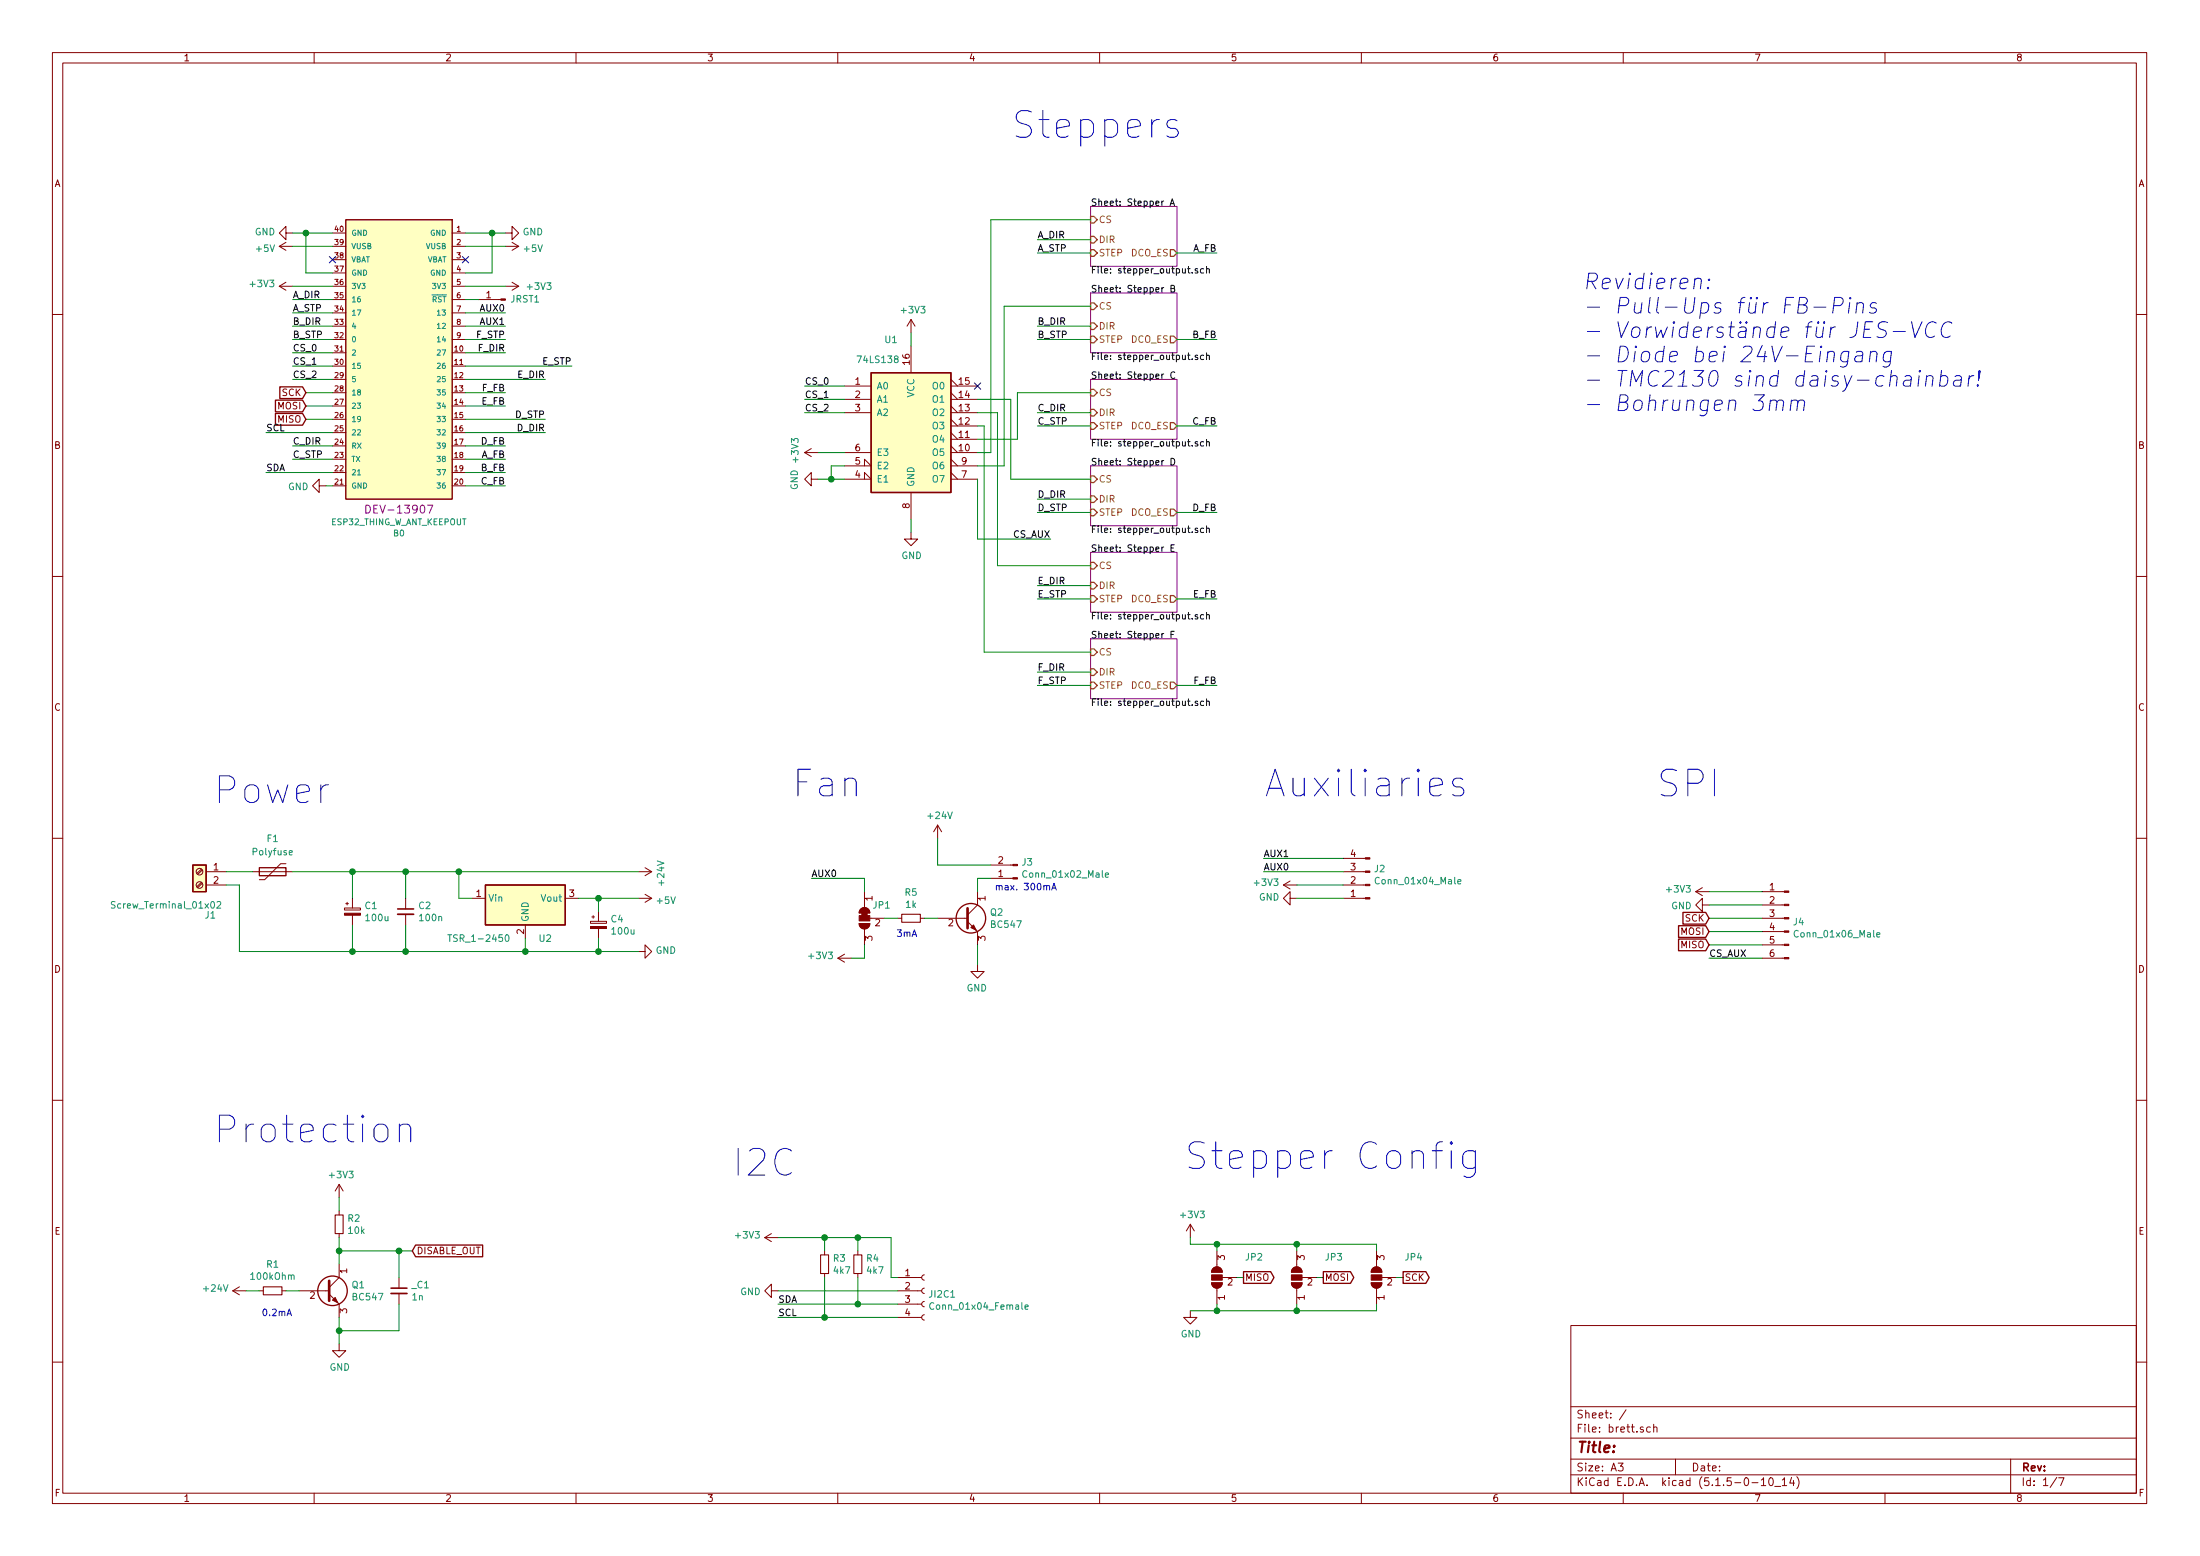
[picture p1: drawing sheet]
EESchema Schematic File Version 4
LIBS:brett-cache
EELAYER 30 0
EELAYER END
$Descr A3 16535 11693
encoding utf-8
Sheet 1 7
Title ""
Date ""
Rev ""
Comp ""
Comment1 ""
Comment2 ""
Comment3 ""
Comment4 ""
$EndDescr
$Comp
L 74xx:74LS138 U1
U 1 1
P 6850 3200
F 0 "U1" H 6700 3850 50  0000 C CNN
F 1 "74LS138" H 6600 3700 50  0000 C CNN
F 2 "Package_DIP:DIP-16_W7.62mm" H 6850 3200 50  0001 C CNN
F 3 "http://www.ti.com/lit/gpn/sn74LS138" H 6850 3200 50  0001 C CNN
	1    6850 3200
	1    0    0    -1  
$EndComp
$Sheet
S 8200 1550 650  450 
U 5D5B6A4A
F0 "Stepper A" 50
F1 "stepper_output.sch" 50
F2 "CS" I L 8200 1650 50 
F3 "DIR" I L 8200 1800 50 
F4 "STEP" I L 8200 1900 50 
F5 "DCO_ES" O R 8850 1900 50 
$EndSheet
Wire Wire Line
	8200 1800 7800 1800
Text Label 7800 1800 0    50   ~ 0
A_DIR
Wire Wire Line
	7800 1900 8200 1900
Text Label 7800 1900 0    50   ~ 0
A_STP
$Comp
L power:+24V #PWR0101
U 1 1
P 4800 6550
F 0 "#PWR0101" H 4800 6400 50  0001 C CNN
F 1 "+24V" H 4815 6723 50  0000 C CNN
F 2 "" H 4800 6550 50  0001 C CNN
F 3 "" H 4800 6550 50  0001 C CNN
	1    4800 6550
	0    1    1    0   
$EndComp
$Comp
L power:GND #PWR0102
U 1 1
P 4800 7150
F 0 "#PWR0102" H 4800 6900 50  0001 C CNN
F 1 "GND" V 4805 7022 50  0000 R CNN
F 2 "" H 4800 7150 50  0001 C CNN
F 3 "" H 4800 7150 50  0001 C CNN
	1    4800 7150
	0    -1   -1   0   
$EndComp
$Comp
L Device:Polyfuse F1
U 1 1
P 2050 6550
F 0 "F1" V 1800 6550 50  0000 C CNN
F 1 "Polyfuse" V 1900 6550 50  0000 C CNN
F 2 "Fuse:Fuse_Bourns_MF-RHT1000" H 2100 6350 50  0001 L CNN
F 3 "~" H 2050 6550 50  0001 C CNN
	1    2050 6550
	0    1    1    0   
$EndComp
$Comp
L Device:CP_Small C1
U 1 1
P 2650 6850
AR Path="/5D5973D1" Ref="C1"  Part="1" 
AR Path="/5D5B6A4A/5D5973D1" Ref="C?"  Part="1" 
F 0 "C1" H 2738 6896 50  0000 L CNN
F 1 "100u" H 2738 6805 50  0000 L CNN
F 2 "Capacitor_THT:CP_Radial_D8.0mm_P3.50mm" H 2650 6850 50  0001 C CNN
F 3 "~" H 2650 6850 50  0001 C CNN
	1    2650 6850
	1    0    0    -1  
$EndComp
$Comp
L Device:C_Small C2
U 1 1
P 3050 6850
F 0 "C2" H 3142 6896 50  0000 L CNN
F 1 "100n" H 3142 6805 50  0000 L CNN
F 2 "Capacitor_THT:C_Radial_D6.3mm_H5.0mm_P2.50mm" H 3050 6850 50  0001 C CNN
F 3 "~" H 3050 6850 50  0001 C CNN
	1    3050 6850
	1    0    0    -1  
$EndComp
Wire Wire Line
	3050 7150 2650 7150
Connection ~ 2650 7150
Wire Wire Line
	2650 6550 2650 6750
Wire Wire Line
	2650 6550 3050 6550
Wire Wire Line
	3050 6550 3050 6750
Connection ~ 2650 6550
Wire Wire Line
	2650 6950 2650 7150
Wire Wire Line
	3050 6950 3050 7150
Connection ~ 3050 6550
Wire Wire Line
	1700 6550 1900 6550
$Comp
L Connector:Screw_Terminal_01x02 J1
U 1 1
P 1500 6550
F 0 "J1" H 1418 6225 50  0000 C CNN
F 1 "Screw_Terminal_01x02" H 1750 6300 50  0000 C CNN
F 2 "TerminalBlock_RND:TerminalBlock_RND_205-00232_1x02_P5.08mm_Horizontal" H 1500 6550 50  0001 C CNN
F 3 "~" H 1500 6550 50  0001 C CNN
	1    1500 6550
	-1   0    0    -1  
$EndComp
Wire Wire Line
	3050 6550 3450 6550
Wire Wire Line
	1800 7150 1800 6650
Wire Wire Line
	1800 6650 1700 6650
Connection ~ 3450 6550
Wire Wire Line
	3450 6550 4800 6550
Wire Wire Line
	1800 7150 2650 7150
$Comp
L Jumper:SolderJumper_3_Open JP2
U 1 1
P 9150 9600
F 0 "JP2" V 9300 9250 50  0000 L CNN
F 1 "SolderJumper_3_Open" V 9195 9668 50  0001 L CNN
F 2 "Jumper:SolderJumper-3_P1.3mm_Open_RoundedPad1.0x1.5mm" H 9150 9600 50  0001 C CNN
F 3 "~" H 9150 9600 50  0001 C CNN
	1    9150 9600
	0    -1   -1   0   
$EndComp
Text Notes 8900 8800 0    200  ~ 0
Stepper Config
$Comp
L power:GND #PWR0103
U 1 1
P 8950 9850
F 0 "#PWR0103" H 8950 9600 50  0001 C CNN
F 1 "GND" H 8955 9677 50  0000 C CNN
F 2 "" H 8950 9850 50  0001 C CNN
F 3 "" H 8950 9850 50  0001 C CNN
	1    8950 9850
	1    0    0    -1  
$EndComp
$Comp
L power:+3V3 #PWR0104
U 1 1
P 8950 9300
F 0 "#PWR0104" H 8950 9150 50  0001 C CNN
F 1 "+3V3" H 8965 9473 50  0000 C CNN
F 2 "" H 8950 9300 50  0001 C CNN
F 3 "" H 8950 9300 50  0001 C CNN
	1    8950 9300
	1    0    0    -1  
$EndComp
Wire Wire Line
	8950 9300 8950 9350
Wire Wire Line
	8950 9350 9150 9350
Wire Wire Line
	8950 9850 9150 9850
Wire Wire Line
	9150 9850 9150 9800
Wire Wire Line
	9150 9350 9150 9400
Connection ~ 9150 9350
Text GLabel 9350 9600 2    50   Output ~ 0
MISO
Wire Wire Line
	9300 9600 9350 9600
Connection ~ 9150 9850
$Comp
L Jumper:SolderJumper_3_Open JP3
U 1 1
P 9750 9600
F 0 "JP3" V 9900 9250 50  0000 L CNN
F 1 "SolderJumper_3_Open" V 9795 9668 50  0001 L CNN
F 2 "Jumper:SolderJumper-3_P1.3mm_Open_RoundedPad1.0x1.5mm" H 9750 9600 50  0001 C CNN
F 3 "~" H 9750 9600 50  0001 C CNN
	1    9750 9600
	0    -1   -1   0   
$EndComp
Wire Wire Line
	9750 9850 9750 9800
Wire Wire Line
	9750 9350 9750 9400
Text GLabel 9950 9600 2    50   Output ~ 0
MOSI
Wire Wire Line
	9900 9600 9950 9600
$Comp
L Jumper:SolderJumper_3_Open JP4
U 1 1
P 10350 9600
F 0 "JP4" V 10500 9250 50  0000 L CNN
F 1 "SolderJumper_3_Open" V 10395 9668 50  0001 L CNN
F 2 "Jumper:SolderJumper-3_P1.3mm_Open_RoundedPad1.0x1.5mm" H 10350 9600 50  0001 C CNN
F 3 "~" H 10350 9600 50  0001 C CNN
	1    10350 9600
	0    -1   -1   0   
$EndComp
Wire Wire Line
	10350 9850 10350 9800
Wire Wire Line
	10350 9350 10350 9400
Wire Wire Line
	10500 9600 10550 9600
Wire Wire Line
	9150 9850 9750 9850
Wire Wire Line
	9150 9350 9750 9350
Text GLabel 10550 9600 2    50   Output ~ 0
SCK
Text Notes 1600 6050 0    200  ~ 0
Power
$Comp
L Regulator_Switching:TSR_1-2450 U2
U 1 1
P 3950 6850
F 0 "U2" H 4100 6650 50  0000 C CNN
F 1 "TSR_1-2450" H 3600 6650 50  0000 C CNN
F 2 "Converter_DCDC:Converter_DCDC_TRACO_TSR-1_THT" H 3950 6700 50  0001 L CIN
F 3 "http://www.tracopower.com/products/tsr1.pdf" H 3950 6850 50  0001 C CNN
	1    3950 6850
	1    0    0    -1  
$EndComp
Wire Wire Line
	3450 6750 3550 6750
Wire Wire Line
	3450 6550 3450 6750
Wire Wire Line
	3050 7150 3950 7150
Wire Wire Line
	3950 7150 3950 7050
Connection ~ 3050 7150
$Comp
L power:+5V #PWR0105
U 1 1
P 4800 6750
F 0 "#PWR0105" H 4800 6600 50  0001 C CNN
F 1 "+5V" V 4815 6878 50  0000 L CNN
F 2 "" H 4800 6750 50  0001 C CNN
F 3 "" H 4800 6750 50  0001 C CNN
	1    4800 6750
	0    1    1    0   
$EndComp
Wire Wire Line
	4350 6750 4500 6750
Wire Wire Line
	3950 7150 4500 7150
Connection ~ 3950 7150
$Comp
L Device:CP_Small C4
U 1 1
P 4500 6950
AR Path="/5D643DCC" Ref="C4"  Part="1" 
AR Path="/5D5B6A4A/5D643DCC" Ref="C?"  Part="1" 
F 0 "C4" H 4588 6996 50  0000 L CNN
F 1 "100u" H 4588 6905 50  0000 L CNN
F 2 "Capacitor_THT:CP_Radial_D8.0mm_P3.50mm" H 4500 6950 50  0001 C CNN
F 3 "~" H 4500 6950 50  0001 C CNN
	1    4500 6950
	1    0    0    -1  
$EndComp
Wire Wire Line
	4500 6750 4500 6850
Connection ~ 4500 6750
Wire Wire Line
	4500 6750 4800 6750
Wire Wire Line
	4500 7050 4500 7150
Connection ~ 4500 7150
Wire Wire Line
	4500 7150 4800 7150
Wire Wire Line
	2200 6550 2650 6550
Text GLabel 2300 3150 0    50   Input ~ 0
MISO
Text GLabel 2300 3050 0    50   Input ~ 0
MOSI
Wire Wire Line
	2300 3050 2500 3050
Wire Wire Line
	2500 2950 2300 2950
$Comp
L power:+5V #PWR0111
U 1 1
P 3800 1850
F 0 "#PWR0111" H 3800 1700 50  0001 C CNN
F 1 "+5V" V 3815 1978 50  0000 L CNN
F 2 "" H 3800 1850 50  0001 C CNN
F 3 "" H 3800 1850 50  0001 C CNN
	1    3800 1850
	0    1    1    0   
$EndComp
Wire Wire Line
	3800 1850 3500 1850
$Comp
L power:GND #PWR0112
U 1 1
P 3800 1750
F 0 "#PWR0112" H 3800 1500 50  0001 C CNN
F 1 "GND" V 3805 1622 50  0000 R CNN
F 2 "" H 3800 1750 50  0001 C CNN
F 3 "" H 3800 1750 50  0001 C CNN
	1    3800 1750
	0    -1   -1   0   
$EndComp
$Comp
L power:+5V #PWR0113
U 1 1
P 2200 1850
F 0 "#PWR0113" H 2200 1700 50  0001 C CNN
F 1 "+5V" V 2215 1978 50  0000 L CNN
F 2 "" H 2200 1850 50  0001 C CNN
F 3 "" H 2200 1850 50  0001 C CNN
	1    2200 1850
	0    -1   1    0   
$EndComp
$Comp
L power:GND #PWR0114
U 1 1
P 2200 1750
F 0 "#PWR0114" H 2200 1500 50  0001 C CNN
F 1 "GND" V 2205 1622 50  0000 R CNN
F 2 "" H 2200 1750 50  0001 C CNN
F 3 "" H 2200 1750 50  0001 C CNN
	1    2200 1750
	0    1    -1   0   
$EndComp
$Comp
L power:+3V3 #PWR0115
U 1 1
P 2200 2150
F 0 "#PWR0115" H 2200 2000 50  0001 C CNN
F 1 "+3V3" V 2215 2278 50  0000 L CNN
F 2 "" H 2200 2150 50  0001 C CNN
F 3 "" H 2200 2150 50  0001 C CNN
	1    2200 2150
	0    -1   -1   0   
$EndComp
$Comp
L power:+3V3 #PWR0116
U 1 1
P 3800 2150
F 0 "#PWR0116" H 3800 2000 50  0001 C CNN
F 1 "+3V3" V 3800 2300 50  0000 L CNN
F 2 "" H 3800 2150 50  0001 C CNN
F 3 "" H 3800 2150 50  0001 C CNN
	1    3800 2150
	0    1    1    0   
$EndComp
Wire Wire Line
	2200 1850 2500 1850
Wire Wire Line
	2500 1750 2300 1750
Wire Wire Line
	3800 1750 3700 1750
Wire Wire Line
	2500 2050 2300 2050
Wire Wire Line
	2300 2050 2300 1750
Connection ~ 2300 1750
Wire Wire Line
	2300 1750 2200 1750
Wire Wire Line
	3500 2050 3700 2050
Wire Wire Line
	3700 2050 3700 1750
Connection ~ 3700 1750
Wire Wire Line
	3700 1750 3500 1750
NoConn ~ 2500 1950
NoConn ~ 3500 1950
$Comp
L Transistor_BJT:BC547 Q1
U 1 1
P 2450 9700
F 0 "Q1" H 2641 9746 50  0000 L CNN
F 1 "BC547" H 2641 9655 50  0000 L CNN
F 2 "Package_TO_SOT_THT:TO-92_Inline" H 2650 9625 50  0001 L CIN
F 3 "http://www.fairchildsemi.com/ds/BC/BC547.pdf" H 2450 9700 50  0001 L CNN
	1    2450 9700
	1    0    0    -1  
$EndComp
$Comp
L power:+24V #PWR0117
U 1 1
P 1850 9700
F 0 "#PWR0117" H 1850 9550 50  0001 C CNN
F 1 "+24V" V 1865 9828 50  0000 L CNN
F 2 "" H 1850 9700 50  0001 C CNN
F 3 "" H 1850 9700 50  0001 C CNN
	1    1850 9700
	0    -1   -1   0   
$EndComp
$Comp
L Device:R_Small R1
U 1 1
P 2050 9700
F 0 "R1" V 2246 9700 50  0000 C CNN
F 1 "100kOhm" V 2155 9700 50  0000 C CNN
F 2 "Resistor_THT:R_Axial_DIN0207_L6.3mm_D2.5mm_P7.62mm_Horizontal" H 2050 9700 50  0001 C CNN
F 3 "~" H 2050 9700 50  0001 C CNN
	1    2050 9700
	0    -1   -1   0   
$EndComp
Wire Wire Line
	2150 9700 2250 9700
Wire Wire Line
	1850 9700 1950 9700
Wire Wire Line
	2550 9400 2550 9500
$Comp
L power:+3V3 #PWR0118
U 1 1
P 2550 9000
F 0 "#PWR0118" H 2550 8850 50  0001 C CNN
F 1 "+3V3" H 2565 9173 50  0000 C CNN
F 2 "" H 2550 9000 50  0001 C CNN
F 3 "" H 2550 9000 50  0001 C CNN
	1    2550 9000
	1    0    0    -1  
$EndComp
$Comp
L Device:R_Small R2
U 1 1
P 2550 9200
F 0 "R2" H 2609 9246 50  0000 L CNN
F 1 "10k" H 2609 9155 50  0000 L CNN
F 2 "Resistor_THT:R_Axial_DIN0207_L6.3mm_D2.5mm_P7.62mm_Horizontal" H 2550 9200 50  0001 C CNN
F 3 "~" H 2550 9200 50  0001 C CNN
	1    2550 9200
	1    0    0    -1  
$EndComp
Wire Wire Line
	2550 9400 2550 9300
Connection ~ 2550 9400
Wire Wire Line
	2550 9100 2550 9000
$Comp
L power:GND #PWR0119
U 1 1
P 2550 10100
F 0 "#PWR0119" H 2550 9850 50  0001 C CNN
F 1 "GND" H 2555 9927 50  0000 C CNN
F 2 "" H 2550 10100 50  0001 C CNN
F 3 "" H 2550 10100 50  0001 C CNN
	1    2550 10100
	1    0    0    -1  
$EndComp
Text GLabel 3100 9400 2    50   Input ~ 0
DISABLE_OUT
Wire Wire Line
	2550 10000 2550 10100
Wire Wire Line
	2550 9900 2550 10000
Connection ~ 2550 10000
Wire Wire Line
	3000 10000 2550 10000
Wire Wire Line
	3000 9800 3000 10000
Wire Wire Line
	3000 9400 2550 9400
Connection ~ 3000 9400
Wire Wire Line
	3000 9600 3000 9400
$Comp
L Device:C_Small _C1
U 1 1
P 3000 9700
F 0 "_C1" H 3092 9746 50  0000 L CNN
F 1 "1n" H 3092 9655 50  0000 L CNN
F 2 "Capacitor_THT:C_Radial_D6.3mm_H5.0mm_P2.50mm" H 3000 9700 50  0001 C CNN
F 3 "~" H 3000 9700 50  0001 C CNN
	1    3000 9700
	1    0    0    -1  
$EndComp
Wire Wire Line
	3000 9400 3100 9400
Wire Wire Line
	2500 3450 2200 3450
Text Label 3800 2650 2    50   ~ 0
F_DIR
Wire Wire Line
	2500 3350 2200 3350
Text Label 3800 2550 2    50   ~ 0
F_STP
Wire Wire Line
	2500 2750 2200 2750
Text Label 2200 2250 0    50   ~ 0
A_DIR
Wire Wire Line
	2500 2650 2200 2650
Text Label 2200 2350 0    50   ~ 0
A_STP
Wire Wire Line
	2500 2550 2200 2550
Text Label 2200 2450 0    50   ~ 0
B_DIR
Wire Wire Line
	2500 2450 2200 2450
Text Label 2200 2550 0    50   ~ 0
B_STP
Wire Wire Line
	2500 2350 2200 2350
Text Label 2200 3350 0    50   ~ 0
C_DIR
Wire Wire Line
	2500 2250 2200 2250
Text Label 2200 3450 0    50   ~ 0
C_STP
Wire Wire Line
	3500 2350 3800 2350
Text Label 4100 3250 2    50   ~ 0
D_DIR
Wire Wire Line
	3500 2450 3800 2450
Text Label 4100 3150 2    50   ~ 0
D_STP
Wire Wire Line
	3500 2550 3800 2550
Text Label 4100 2850 2    50   ~ 0
E_DIR
Wire Wire Line
	3500 2650 3800 2650
Text Label 4300 2750 2    50   ~ 0
E_STP
Wire Wire Line
	3500 3650 3800 3650
Text Label 3800 3450 2    50   ~ 0
A_FB
Wire Wire Line
	3500 3550 3800 3550
Text Label 3800 3550 2    50   ~ 0
B_FB
Wire Wire Line
	3500 3450 3800 3450
Text Label 3800 3650 2    50   ~ 0
C_FB
Wire Wire Line
	3500 3350 3800 3350
Text Label 3800 3350 2    50   ~ 0
D_FB
Wire Wire Line
	3500 3050 3800 3050
Text Label 3800 3050 2    50   ~ 0
E_FB
Wire Wire Line
	3500 2950 3800 2950
Text Label 3800 2950 2    50   ~ 0
F_FB
Wire Wire Line
	2500 3550 2000 3550
Text Label 2000 3550 0    50   ~ 0
SDA
Wire Wire Line
	2500 3250 2000 3250
Text Label 2000 3250 0    50   ~ 0
SCL
Wire Wire Line
	3500 3250 4100 3250
Text Label 2200 2650 0    50   ~ 0
CS_0
Text Label 2200 2750 0    50   ~ 0
CS_1
Wire Wire Line
	3500 2850 4100 2850
Text Label 2200 2850 0    50   ~ 0
CS_2
Wire Wire Line
	6350 2900 6050 2900
Wire Wire Line
	6350 3000 6050 3000
Text Label 6050 3000 0    50   ~ 0
CS_1
Wire Wire Line
	6350 3100 6050 3100
$Comp
L power:+3V3 #PWR0120
U 1 1
P 6850 2500
F 0 "#PWR0120" H 6850 2350 50  0001 C CNN
F 1 "+3V3" H 6865 2673 50  0000 C CNN
F 2 "" H 6850 2500 50  0001 C CNN
F 3 "" H 6850 2500 50  0001 C CNN
	1    6850 2500
	1    0    0    -1  
$EndComp
Wire Wire Line
	6850 2500 6850 2600
$Comp
L power:GND #PWR0121
U 1 1
P 6850 4000
F 0 "#PWR0121" H 6850 3750 50  0001 C CNN
F 1 "GND" H 6855 3827 50  0000 C CNN
F 2 "" H 6850 4000 50  0001 C CNN
F 3 "" H 6850 4000 50  0001 C CNN
	1    6850 4000
	1    0    0    -1  
$EndComp
Wire Wire Line
	6850 3900 6850 4000
$Comp
L Connector:Conn_01x04_Female JI2C1
U 1 1
P 6950 9700
F 0 "JI2C1" H 6978 9676 50  0000 L CNN
F 1 "Conn_01x04_Female" H 6978 9585 50  0000 L CNN
F 2 "Connector_PinHeader_2.54mm:PinHeader_1x04_P2.54mm_Vertical" H 6950 9700 50  0001 C CNN
F 3 "~" H 6950 9700 50  0001 C CNN
	1    6950 9700
	1    0    0    -1  
$EndComp
$Comp
L power:GND #PWR0122
U 1 1
P 5850 9700
F 0 "#PWR0122" H 5850 9450 50  0001 C CNN
F 1 "GND" V 5855 9572 50  0000 R CNN
F 2 "" H 5850 9700 50  0001 C CNN
F 3 "" H 5850 9700 50  0001 C CNN
	1    5850 9700
	0    1    1    0   
$EndComp
$Comp
L power:+3V3 #PWR0123
U 1 1
P 5850 9300
F 0 "#PWR0123" H 5850 9150 50  0001 C CNN
F 1 "+3V3" V 5865 9428 50  0000 L CNN
F 2 "" H 5850 9300 50  0001 C CNN
F 3 "" H 5850 9300 50  0001 C CNN
	1    5850 9300
	0    -1   -1   0   
$EndComp
Wire Wire Line
	5850 9300 6200 9300
Wire Wire Line
	6700 9300 6700 9600
Wire Wire Line
	6700 9600 6750 9600
$Comp
L Device:R_Small R3
U 1 1
P 6200 9500
F 0 "R3" H 6259 9546 50  0000 L CNN
F 1 "4k7" H 6259 9455 50  0000 L CNN
F 2 "Resistor_THT:R_Axial_DIN0207_L6.3mm_D2.5mm_P7.62mm_Horizontal" H 6200 9500 50  0001 C CNN
F 3 "~" H 6200 9500 50  0001 C CNN
	1    6200 9500
	1    0    0    -1  
$EndComp
$Comp
L Device:R_Small R4
U 1 1
P 6450 9500
F 0 "R4" H 6509 9546 50  0000 L CNN
F 1 "4k7" H 6509 9455 50  0000 L CNN
F 2 "Resistor_THT:R_Axial_DIN0207_L6.3mm_D2.5mm_P7.62mm_Horizontal" H 6450 9500 50  0001 C CNN
F 3 "~" H 6450 9500 50  0001 C CNN
	1    6450 9500
	1    0    0    -1  
$EndComp
Wire Wire Line
	5850 9700 6750 9700
Wire Wire Line
	6200 9300 6200 9400
Connection ~ 6200 9300
Wire Wire Line
	6200 9300 6450 9300
Wire Wire Line
	6450 9300 6450 9400
Connection ~ 6450 9300
Wire Wire Line
	6450 9300 6700 9300
Wire Wire Line
	6450 9600 6450 9800
Wire Wire Line
	6450 9800 6750 9800
Wire Wire Line
	6200 9600 6200 9900
Wire Wire Line
	6200 9900 6750 9900
Wire Wire Line
	6450 9800 5850 9800
Connection ~ 6450 9800
Wire Wire Line
	6200 9900 5850 9900
Connection ~ 6200 9900
Text Label 5850 9800 0    50   ~ 0
SDA
Text Label 5850 9900 0    50   ~ 0
SCL
Text Notes 5500 8850 0    200  ~ 0
I2C
Connection ~ 9750 9350
Wire Wire Line
	9750 9350 10350 9350
Connection ~ 9750 9850
Wire Wire Line
	9750 9850 10350 9850
Text Notes 1600 8600 0    200  ~ 0
Protection
Text Notes 5950 6000 0    200  ~ 0
Fan
$Comp
L Transistor_BJT:BC547 Q2
U 1 1
P 7250 6900
F 0 "Q2" H 7441 6946 50  0000 L CNN
F 1 "BC547" H 7441 6855 50  0000 L CNN
F 2 "Package_TO_SOT_THT:TO-92_Inline" H 7450 6825 50  0001 L CIN
F 3 "http://www.fairchildsemi.com/ds/BC/BC547.pdf" H 7250 6900 50  0001 L CNN
	1    7250 6900
	1    0    0    -1  
$EndComp
$Comp
L power:+24V #PWR0124
U 1 1
P 7050 6300
F 0 "#PWR0124" H 7050 6150 50  0001 C CNN
F 1 "+24V" H 7065 6473 50  0000 C CNN
F 2 "" H 7050 6300 50  0001 C CNN
F 3 "" H 7050 6300 50  0001 C CNN
	1    7050 6300
	1    0    0    -1  
$EndComp
Wire Wire Line
	7050 6300 7050 6500
Wire Wire Line
	7050 6500 7450 6500
$Comp
L Connector:Conn_01x02_Male J3
U 1 1
P 7650 6600
F 0 "J3" H 7622 6482 50  0000 R CNN
F 1 "Conn_01x02_Male" H 7622 6573 50  0000 R CNN
F 2 "Connector_PinHeader_2.54mm:PinHeader_1x02_P2.54mm_Vertical" H 7650 6600 50  0001 C CNN
F 3 "~" H 7650 6600 50  0001 C CNN
	1    7650 6600
	-1   0    0    1   
$EndComp
$Comp
L power:GND #PWR0125
U 1 1
P 7350 7250
F 0 "#PWR0125" H 7350 7000 50  0001 C CNN
F 1 "GND" H 7355 7077 50  0000 C CNN
F 2 "" H 7350 7250 50  0001 C CNN
F 3 "" H 7350 7250 50  0001 C CNN
	1    7350 7250
	-1   0    0    -1  
$EndComp
Wire Wire Line
	7350 7100 7350 7250
Wire Wire Line
	7450 6600 7350 6600
Wire Wire Line
	7350 6600 7350 6700
$Comp
L Device:R_Small R5
U 1 1
P 6850 6900
F 0 "R5" V 6654 6900 50  0000 C CNN
F 1 "1k" V 6745 6900 50  0000 C CNN
F 2 "Resistor_THT:R_Axial_DIN0207_L6.3mm_D2.5mm_P7.62mm_Horizontal" H 6850 6900 50  0001 C CNN
F 3 "~" H 6850 6900 50  0001 C CNN
	1    6850 6900
	0    1    1    0   
$EndComp
Wire Wire Line
	7050 6900 6950 6900
Text Label 6100 6600 0    50   ~ 0
AUX0
Text Notes 6900 7050 2    50   ~ 0
3mA
Text Notes 7950 6700 2    50   ~ 0
max. 300mA
$Comp
L Jumper:SolderJumper_3_Bridged12 JP?
U 1 1
P 6500 6900
AR Path="/5D5B6A4A/5D8DE6FB" Ref="JP?"  Part="1" 
AR Path="/5D8DE6FB" Ref="JP1"  Part="1" 
F 0 "JP1" V 6400 6700 50  0000 L CNN
F 1 "SolderJumper_3_Bridged12" H 6500 7014 50  0001 C CNN
F 2 "Jumper:SolderJumper-3_P1.3mm_Bridged12_RoundedPad1.0x1.5mm" H 6500 6900 50  0001 C CNN
F 3 "~" H 6500 6900 50  0001 C CNN
	1    6500 6900
	0    -1   1    0   
$EndComp
Wire Wire Line
	6650 6900 6750 6900
$Comp
L power:+3V3 #PWR0126
U 1 1
P 6400 7200
F 0 "#PWR0126" H 6400 7050 50  0001 C CNN
F 1 "+3V3" V 6415 7328 50  0000 L CNN
F 2 "" H 6400 7200 50  0001 C CNN
F 3 "" H 6400 7200 50  0001 C CNN
	1    6400 7200
	0    -1   -1   0   
$EndComp
Wire Wire Line
	6400 7200 6500 7200
Wire Wire Line
	6500 7200 6500 7100
Wire Wire Line
	6500 6600 6500 6700
Wire Wire Line
	6100 6600 6500 6600
Text Label 3800 2350 2    50   ~ 0
AUX0
Wire Wire Line
	3500 2750 4300 2750
Text Label 3800 2450 2    50   ~ 0
AUX1
Text Notes 9500 6000 0    200  ~ 0
Auxiliaries
Wire Wire Line
	10100 6450 9500 6450
Text Label 9500 6450 0    50   ~ 0
AUX1
Wire Wire Line
	10100 6550 9500 6550
Text Label 9500 6550 0    50   ~ 0
AUX0
$Comp
L power:GND #PWR0127
U 1 1
P 9750 6750
F 0 "#PWR0127" H 9750 6500 50  0001 C CNN
F 1 "GND" V 9755 6622 50  0000 R CNN
F 2 "" H 9750 6750 50  0001 C CNN
F 3 "" H 9750 6750 50  0001 C CNN
	1    9750 6750
	0    1    -1   0   
$EndComp
$Comp
L power:+3V3 #PWR0128
U 1 1
P 9750 6650
F 0 "#PWR0128" H 9750 6500 50  0001 C CNN
F 1 "+3V3" V 9765 6778 50  0000 L CNN
F 2 "" H 9750 6650 50  0001 C CNN
F 3 "" H 9750 6650 50  0001 C CNN
	1    9750 6650
	0    -1   -1   0   
$EndComp
Wire Wire Line
	9750 6650 10100 6650
Wire Wire Line
	10100 6750 9750 6750
Text Label 9150 1900 2    50   ~ 0
A_FB
Wire Wire Line
	8850 1900 9150 1900
Text Notes 2200 9900 2    50   ~ 0
0.2mA
Text Label 6050 3100 0    50   ~ 0
CS_2
Text Label 6050 2900 0    50   ~ 0
CS_0
$Sheet
S 8200 2200 650  450 
U 5D623EE0
F0 "Stepper B" 50
F1 "stepper_output.sch" 50
F2 "CS" I L 8200 2300 50 
F3 "DIR" I L 8200 2450 50 
F4 "STEP" I L 8200 2550 50 
F5 "DCO_ES" O R 8850 2550 50 
$EndSheet
Wire Wire Line
	8200 2450 7800 2450
Text Label 7800 2450 0    50   ~ 0
B_DIR
Wire Wire Line
	7800 2550 8200 2550
Text Label 7800 2550 0    50   ~ 0
B_STP
Text Label 9150 2550 2    50   ~ 0
B_FB
Wire Wire Line
	8850 2550 9150 2550
$Sheet
S 8200 2850 650  450 
U 5D636373
F0 "Stepper C" 50
F1 "stepper_output.sch" 50
F2 "CS" I L 8200 2950 50 
F3 "DIR" I L 8200 3100 50 
F4 "STEP" I L 8200 3200 50 
F5 "DCO_ES" O R 8850 3200 50 
$EndSheet
Wire Wire Line
	8200 3100 7800 3100
Text Label 7800 3100 0    50   ~ 0
C_DIR
Wire Wire Line
	7800 3200 8200 3200
Text Label 7800 3200 0    50   ~ 0
C_STP
Text Label 9150 3200 2    50   ~ 0
C_FB
Wire Wire Line
	8850 3200 9150 3200
$Sheet
S 8200 3500 650  450 
U 5D63CA73
F0 "Stepper D" 50
F1 "stepper_output.sch" 50
F2 "CS" I L 8200 3600 50 
F3 "DIR" I L 8200 3750 50 
F4 "STEP" I L 8200 3850 50 
F5 "DCO_ES" O R 8850 3850 50 
$EndSheet
Wire Wire Line
	8200 3750 7800 3750
Text Label 7800 3750 0    50   ~ 0
D_DIR
Wire Wire Line
	7800 3850 8200 3850
Text Label 7800 3850 0    50   ~ 0
D_STP
Text Label 9150 3850 2    50   ~ 0
D_FB
Wire Wire Line
	8850 3850 9150 3850
$Sheet
S 8200 4150 650  450 
U 5D64352A
F0 "Stepper E" 50
F1 "stepper_output.sch" 50
F2 "CS" I L 8200 4250 50 
F3 "DIR" I L 8200 4400 50 
F4 "STEP" I L 8200 4500 50 
F5 "DCO_ES" O R 8850 4500 50 
$EndSheet
Wire Wire Line
	8200 4400 7800 4400
Text Label 7800 4400 0    50   ~ 0
E_DIR
Wire Wire Line
	7800 4500 8200 4500
Text Label 7800 4500 0    50   ~ 0
E_STP
Text Label 9150 4500 2    50   ~ 0
E_FB
Wire Wire Line
	8850 4500 9150 4500
$Sheet
S 8200 4800 650  450 
U 5D64A60D
F0 "Stepper F" 50
F1 "stepper_output.sch" 50
F2 "CS" I L 8200 4900 50 
F3 "DIR" I L 8200 5050 50 
F4 "STEP" I L 8200 5150 50 
F5 "DCO_ES" O R 8850 5150 50 
$EndSheet
Wire Wire Line
	8200 5050 7800 5050
Text Label 7800 5050 0    50   ~ 0
F_DIR
Wire Wire Line
	7800 5150 8200 5150
Text Label 7800 5150 0    50   ~ 0
F_STP
Text Label 9150 5150 2    50   ~ 0
F_FB
Wire Wire Line
	8850 5150 9150 5150
Wire Wire Line
	8200 2950 7650 2950
Wire Wire Line
	7600 3600 7600 3000
Wire Wire Line
	7600 3600 8200 3600
Wire Wire Line
	7500 4250 8200 4250
Wire Wire Line
	8200 4900 7400 4900
Wire Wire Line
	7550 2300 8200 2300
Wire Wire Line
	8200 1650 7450 1650
Wire Wire Line
	7400 4900 7400 3200
NoConn ~ 7350 2900
Text Notes 7600 1050 0    200  ~ 0
Steppers
$Comp
L power:+3V3 #PWR0154
U 1 1
P 6150 3400
F 0 "#PWR0154" H 6150 3250 50  0001 C CNN
F 1 "+3V3" H 6165 3573 50  0000 C CNN
F 2 "" H 6150 3400 50  0001 C CNN
F 3 "" H 6150 3400 50  0001 C CNN
	1    6150 3400
	0    -1   -1   0   
$EndComp
$Comp
L power:GND #PWR0155
U 1 1
P 6150 3600
F 0 "#PWR0155" H 6150 3350 50  0001 C CNN
F 1 "GND" H 6155 3427 50  0000 C CNN
F 2 "" H 6150 3600 50  0001 C CNN
F 3 "" H 6150 3600 50  0001 C CNN
	1    6150 3600
	0    1    1    0   
$EndComp
Wire Wire Line
	6150 3600 6250 3600
Text GLabel 2300 2950 0    50   Input ~ 0
SCK
$Comp
L Connector:Conn_01x01_Male JRST1
U 1 1
P 3800 2250
F 0 "JRST1" H 3650 2250 50  0000 C CNN
F 1 "Conn_01x01_Male" H 3908 2340 50  0001 C CNN
F 2 "Connector_PinHeader_2.54mm:PinHeader_1x01_P2.54mm_Vertical" H 3800 2250 50  0001 C CNN
F 3 "~" H 3800 2250 50  0001 C CNN
	1    3800 2250
	-1   0    0    1   
$EndComp
Wire Wire Line
	3600 2250 3500 2250
$Comp
L power:GND #PWR0156
U 1 1
P 2450 3650
F 0 "#PWR0156" H 2450 3400 50  0001 C CNN
F 1 "GND" V 2455 3522 50  0000 R CNN
F 2 "" H 2450 3650 50  0001 C CNN
F 3 "" H 2450 3650 50  0001 C CNN
	1    2450 3650
	0    1    1    0   
$EndComp
Wire Wire Line
	3800 2150 3500 2150
Wire Wire Line
	2500 3150 2300 3150
Wire Wire Line
	2500 2150 2200 2150
Wire Wire Line
	3500 3150 4100 3150
$Comp
L SparkFun-Boards:ESP32_THING_W_ANT_KEEPOUT B0
U 1 1
P 3000 2650
F 0 "B0" H 3000 4010 45  0000 C CNN
F 1 "ESP32_THING_W_ANT_KEEPOUT" H 3000 3926 45  0000 C CNN
F 2 "Boards:ESP32_THING" H 3000 3850 20  0001 C CNN
F 3 "" H 3000 2650 50  0001 C CNN
F 4 "DEV-13907" H 3000 3831 60  0000 C CNN "Feld4"
	1    3000 2650
	-1   0    0    1   
$EndComp
Wire Wire Line
	2500 3650 2450 3650
Wire Wire Line
	2500 2850 2200 2850
$Comp
L Connector:Conn_01x04_Male J2
U 1 1
P 10300 6650
F 0 "J2" H 10272 6532 50  0000 R CNN
F 1 "Conn_01x04_Male" H 10272 6623 50  0000 R CNN
F 2 "Connector_PinHeader_2.54mm:PinHeader_1x04_P2.54mm_Vertical" H 10300 6650 50  0001 C CNN
F 3 "~" H 10300 6650 50  0001 C CNN
	1    10300 6650
	-1   0    0    1   
$EndComp
Wire Wire Line
	7500 3100 7500 4250
Wire Wire Line
	7550 3500 7350 3500
Wire Wire Line
	7550 2300 7550 3500
Wire Wire Line
	7450 3400 7350 3400
Wire Wire Line
	7450 1650 7450 3400
Wire Wire Line
	7650 3300 7350 3300
Wire Wire Line
	7650 2950 7650 3300
$Comp
L power:GND #PWR0157
U 1 1
P 12850 6800
F 0 "#PWR0157" H 12850 6550 50  0001 C CNN
F 1 "GND" V 12855 6672 50  0000 R CNN
F 2 "" H 12850 6800 50  0001 C CNN
F 3 "" H 12850 6800 50  0001 C CNN
	1    12850 6800
	0    1    1    0   
$EndComp
$Comp
L power:+3V3 #PWR0158
U 1 1
P 12850 6700
F 0 "#PWR0158" H 12850 6550 50  0001 C CNN
F 1 "+3V3" V 12865 6828 50  0000 L CNN
F 2 "" H 12850 6700 50  0001 C CNN
F 3 "" H 12850 6700 50  0001 C CNN
	1    12850 6700
	0    -1   -1   0   
$EndComp
$Comp
L Connector:Conn_01x06_Male J4
U 1 1
P 13450 6900
F 0 "J4" H 13422 6874 50  0000 R CNN
F 1 "Conn_01x06_Male" H 13422 6783 50  0000 R CNN
F 2 "Connector_PinHeader_2.54mm:PinHeader_1x06_P2.54mm_Vertical" H 13450 6900 50  0001 C CNN
F 3 "~" H 13450 6900 50  0001 C CNN
	1    13450 6900
	-1   0    0    -1  
$EndComp
Text GLabel 12850 7100 0    50   Input ~ 0
MISO
Text GLabel 12850 7000 0    50   Input ~ 0
MOSI
Text GLabel 12850 6900 0    50   Input ~ 0
SCK
Wire Wire Line
	12850 6800 13250 6800
Wire Wire Line
	12850 7100 13250 7100
Wire Wire Line
	13250 7200 12850 7200
Text Label 12850 7200 0    50   ~ 0
CS_AUX
Text Label 7900 4050 2    50   ~ 0
CS_AUX
Wire Wire Line
	12850 6900 13250 6900
Wire Wire Line
	12850 7000 13250 7000
Wire Wire Line
	12850 6700 13250 6700
Wire Wire Line
	7400 3200 7350 3200
Wire Wire Line
	7500 3100 7350 3100
Wire Wire Line
	7350 3000 7600 3000
Wire Wire Line
	7350 3600 7350 4050
Wire Wire Line
	7350 4050 7900 4050
Text Notes 12450 6000 0    200  ~ 0
SPI
Text Notes 11900 3100 0    118  Italic 0
Revidieren:\n- Pull-Ups für FB-Pins\n- Vorwiderstände für JES-VCC\n- Diode bei 24V-Eingang\n- TMC2130 sind daisy-chainbar!\n- Bohrungen 3mm
Wire Wire Line
	6350 3500 6250 3500
Wire Wire Line
	6250 3500 6250 3600
Connection ~ 6250 3600
Wire Wire Line
	6250 3600 6350 3600
Wire Wire Line
	6150 3400 6350 3400
$EndSCHEMATC
